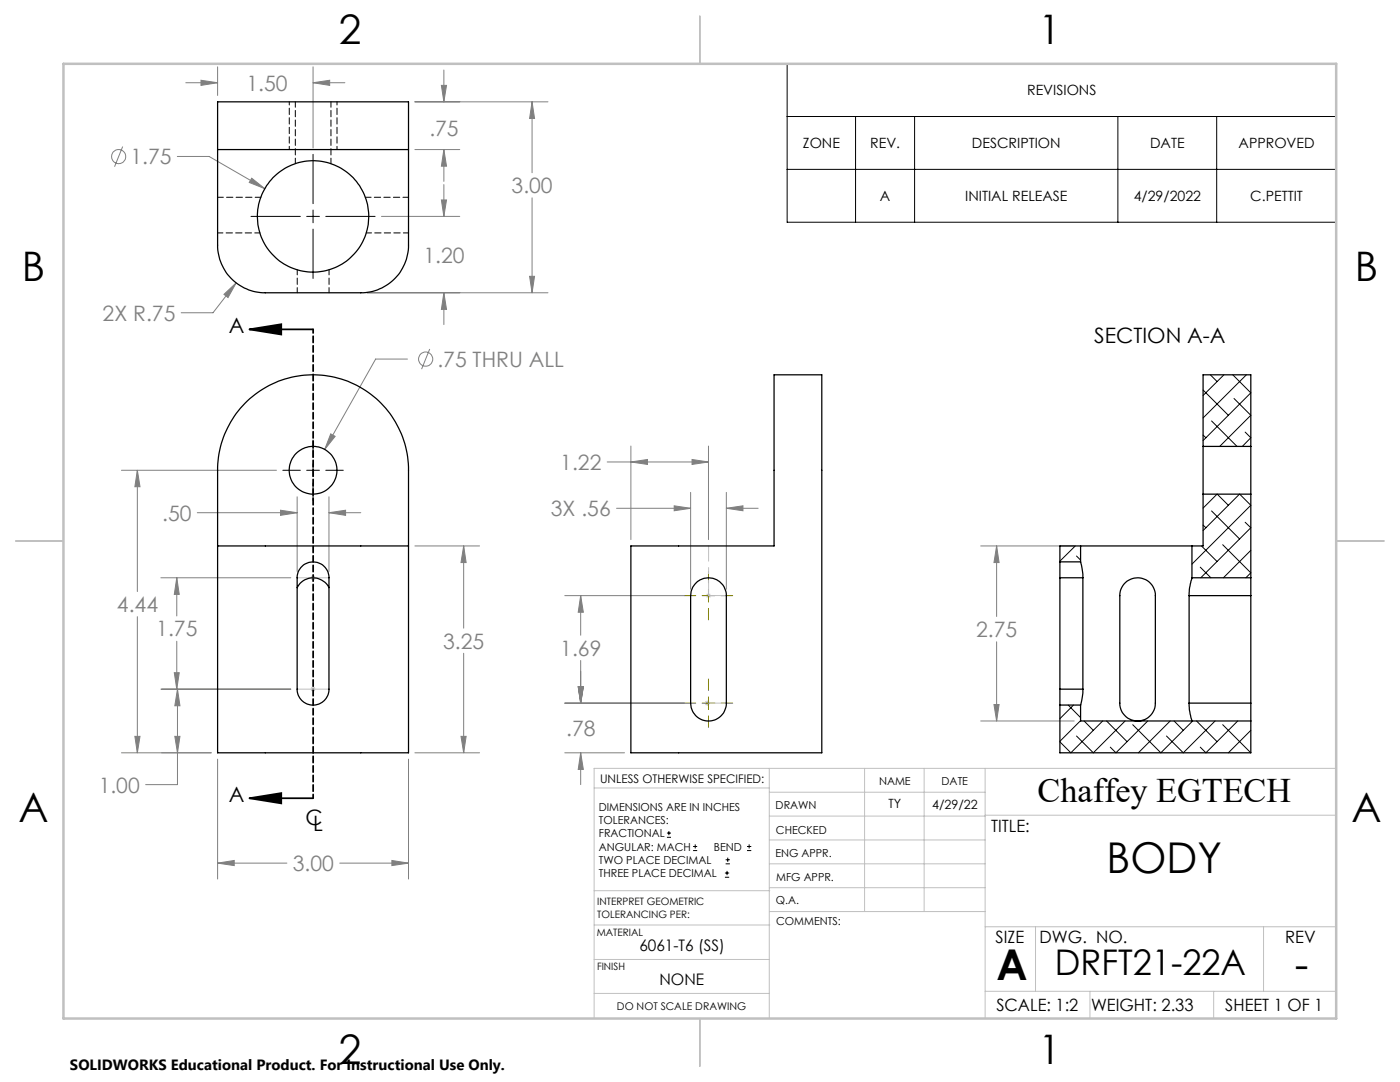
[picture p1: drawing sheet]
<svg xmlns="http://www.w3.org/2000/svg" width="279mm" height="216mm" viewBox="0 0 279 216" stroke-linecap="round" stroke-linejoin="round" font-family="sans-serif">
<g fill="none" stroke="#808080" stroke-width=".2">
<path d="M37.1 16.5h6.3M40.1 16l3.3 .5-3.3 .5zM43.4 13.3v5.8M62.5 16.5l3.3-.5v1zM62.5 13.3v16.2M62.5 16.5h6.3M88.1 17h1l-.5 3.3zM88.6 14v6.3M24.5 29.2l-1.6 4.1M35.4 31.2h6.3l11.1 6.4M50.2 35.6l2.6 2-3.1-1.2zM82.8 20.3h26.6"/>
<path d="M82.8 29.8h9M88.1 39.9h1l-.5 3.3zM88.6 29.8l.5 3.4h-1zM88.6 29.8v6.4M88.6 36.8v6.4M106.2 20.3l.5 3.3h-1zM106.2 20.3v14.2M106.2 39.5v18.9M44.7 58.7l2.4-2.3-1.6 3zM47.1 56.4l-4.6 6h-6.3M73.3 58.4h36.1M76.1 43.2h15.7"/>
<path d="M88.6 58.4l.5 3.3h-1zM88.6 58.4v6.4M105.7 55.1h1l-.5 3.3zM81.3 71.6h-6.3l-10.2 18.1M85.8 69.6l-1.7 4.1M24.2 93.8h31M27.4 93.8l.5 3.3h-1zM27.4 93.8v24.2M59.3 99.1v14.9M65.7 99.1v14.9M66 86.6l.9 .5-2.1 2.6zM121.2 92.2h20.2"/>
<path d="M125.9 92.2l3.3-.5v1zM125.9 89v18.7M137.8 98.2v19.4M138.1 91.7l3.3 .5-3.3 .5zM141.4 89v18.7M145 98.2v19.4M32.1 115.3h25.9M35.3 115.3l.5 3.3h-1zM35.3 115.3v7.6M39.4 102.3h19.9M56 101.8l3.3 .5-3.3 .5zM65.7 102.3l3.3-.5v1z"/>
<path d="M65.7 102.3h6.3M82.8 108.9h12.9M92.5 108.9l.5 3.4h-1zM92.5 108.9v16.4M112.7 118.9h23.9M115.9 118.9l.5 3.3h-1zM115.9 118.9v7.9M123 101.4h14.8M134.5 100.9l3.3 .5-3.3 .5zM145 101.4l3.3-.5v1zM145 101.4h6.3M195.7 108.9h18.7"/>
<path d="M198.9 108.9l.5 3.4h-1zM198.9 108.9v14.1M27.4 123v27.2M32.1 137.5h25.9M34.8 134.2h1l-.5 3.3zM35.3 128v9.5M35.4 137.5l.5 3.3h-1zM35.4 137.5v19.1h-6.3M92.5 130.4v19.8M115.4 137h1l-.5 3.3zM115.9 131.8v8.5M198.9 128.1v15.8"/>
<path d="M26.9 146.9h1l-.5 3.3zM34.9 146.9h1l-.5 3.3zM42.2 150.2h-18M43.4 151.5v23.9M81.5 151.5v23.9M82.8 150.2h12.9M92 146.9h1l-.5 3.3zM112.7 150.2h11.9M112.7 140.3h23.9M115.9 150.2l.5 3.3h-1zM115.9 150.2v6.4M195.7 143.9h18.7"/>
<path d="M198.4 140.6h1l-.5 3.3zM43.4 172.2l3.3-.5v1zM43.4 172.2h13.9M67.8 172.2h13.7M78.2 171.7l3.3 .5-3.3 .5z"/>
<circle cx="23.7" cy="31.2" r="1.41"/>
<circle cx="84.9" cy="71.7" r="1.41"/>
</g>
<g fill="none" stroke="#000" stroke-width=".2">
<path d="M157.1 12.7h109.6v31.6h-109.6zM62.5 30.8v9.8M157.1 23.2h109.6M157.1 33.8h109.6M170.7 23.2v21.1M182.5 23.2v21.1M223.1 23.2v21.1M242.8 23.2v21.1M50.1 43.2h9.8M61.2 43.2h2.5M62.5 41.9v2.5M62.5 45.7v9.9"/>
<path d="M65 43.2h9.9M56.4 93.8h3.5M61.2 93.8h2.5M62.5 87.8v3.5M62.5 92.6v2.5M62.5 96.4v3.5M65 93.8h3.5M133.1 167.1h.8M133.1 166.2h.8M133.5 165.8v.9M138.3 169.7h.8M138.3 168.9h.8"/>
<path d="M138.7 168.5v.8M144.7 175h.8M144.7 174.2h.8M144.8 172.4h.9M144.8 171.6h.9M145.1 173.8v.8M145.2 171.1v.9M149.1 169.7h.8M149.1 168.9h.8M149.5 168.5v.8"/>
</g>
<path d="M49.8 65.7l6.3-1v2zM49.8 65.7h12.7M49.8 159.3l6.3-1v2zM49.8 159.3h12.7" fill="none" stroke="#000" stroke-width=".35"/>
<g fill="none" stroke="#c0c0c0" stroke-width=".2">
<path d="M59.3 115.3h6.4M62.1 114.9l.7 .7M62.5 114.8v1M62.8 114.9l-.7 .7M140.9 118.9h1M141 118.5l.7 .7M141.4 118.4v.9M141.7 118.5l-.7 .7M59.3 137.5h6.4M62.1 137.2l.7 .7M62.5 137v1M62.8 137.2l-.7 .7"/>
<path d="M140.8 139.9l.7 .8M141.1 139.8v1M141.5 139.9l-.7 .8M118.6 157.2h34.9M140.7 140.3h.9M153.5 153.3v49.9M153.5 158.1h43.1M172.5 153.3v28.6M184.4 153.3v28.6M196.6 153.3v49.9M266.7 153.3h-148.1v49.9M118.6 177.7h35"/>
<path d="M153.5 167.6h43.1M153.5 162.8h43.1M153.5 172.4h43.1M153.5 177.1h43.1M196.6 162.7h70.1M118.6 198.2h34.9M118.6 191.5h34.9M118.6 184.6h35M153.6 181.9h43M196.6 197.8h70.1M196.6 184.9h70.1M206.7 184.9v12.9"/>
<path d="M217.5 197.8v5.4M242.2 197.8v5.4M252.2 184.9v12.9"/>
</g>
<path d="M62.5 65.7v93.6" fill="none" stroke="#000" stroke-width=".35" stroke-dasharray="1.3 .6" stroke-dashoffset=".5"/>
<path d="M136.6 118.9h2.3M140.1 118.9h2.6M141.4 114v2.3M141.4 117.6v2.5M143.9 118.9h2.3M141.4 121.4v2.3M141.4 135.5v2.3M141.4 139v2.6M136.6 140.3h2.3M140.1 140.3h2.6M141.4 142.8v2.3M143.9 140.3h2.3" fill="none" stroke="#808000" stroke-width=".2"/>
<path d="M141.4 118.8v-9.9" fill="none" stroke="#c0c0c0" stroke-width=".2" stroke-dasharray="15.2 1.3 1.3 1.3" stroke-dashoffset="12.2"/>
<path d="M141.4 118.8h3.6M141.4 140.3h3.6" fill="none" stroke="#c0c0c0" stroke-width=".2" stroke-dasharray="15.2 1.3 1.3 1.3"/>
<path d="M139.7 3.2v9.5M3.1 107.9h9.6M266.7 107.9h9.5M139.7 203.2v9.6" fill="none" stroke="#c0c0c0" stroke-width=".25"/>
<path d="M12.7 12.7h254v190.5h-254z" fill="none" stroke="#c0c0c0" stroke-width=".5"/>
<path d="M49.8 65.7l6.3-1v2zM49.8 159.3l6.3-1v2z" fill="#000"/>
<g fill="#808080">
<path d="M35.3 115.3l.5 3.3h-1zM34.8 134.2h1l-.5 3.3zM35.4 137.5l.5 3.3h-1zM34.9 146.9h1l-.5 3.3zM138.1 91.7l3.3 .5-3.3 .5zM125.9 92.2l3.3-.5v1z"/>
<path d="M43.4 172.2l3.3-.5v1zM78.2 171.7l3.3 .5-3.3 .5zM92.5 108.9l.5 3.4h-1zM92 146.9h1l-.5 3.3zM65.7 102.3l3.3-.5v1zM56 101.8l3.3 .5-3.3 .5zM66 86.6l-1.2 3.1 2.1-2.6zM27.4 93.8l.5 3.3h-1zM26.9 146.9h1l-.5 3.3zM44.7 58.7l.8 .7 1.6-3zM88.1 39.9h1l-.5 3.3zM88.6 58.4l.5 3.3h-1zM88.1 17h1l-.5 3.3zM88.6 29.8l.5 3.4h-1zM106.2 20.3l.5 3.3h-1zM105.7 55.1h1l-.5 3.3zM62.5 16.5l3.3-.5v1zM40.1 16l3.3 .5-3.3 .5zM50.2 35.6l-.5 .8 3.1 1.2zM145 101.4l3.3-.5v1zM134.5 100.9l3.3 .5-3.3 .5zM115.9 118.9l.5 3.3h-1zM115.4 137h1l-.5 3.3zM115.4 137h1l-.5 3.3zM115.9 150.2l.5 3.3h-1zM198.9 108.9l.5 3.4h-1zM198.4 140.6h1l-.5 3.3z"/>
</g>
<g fill="none" stroke="#000" stroke-width=".25">
<path d="M43.4 29.8h38.1M43.4 20.3h38.1v28.6a9.5 9.5 0 0 1-9.5 9.5h-19a9.5 9.5 0 0 1-9.6-9.5zM154.5 74.8h9.5v75.4h-38.1v-41.3h28.6zM49.4 80a19.1 19.1 0 0 1 20.6-3.7 19.1 19.1 0 0 1 11.5 17.5v56.4h-38.1v-56.4a19 19 0 0 1 6-13.8zM240.1 89.1v9.5M240.1 98.6v10.3h-2.2M240.1 89.1v-14.3h9.5v14.3M240.1 98.6h9.5M240.1 89.1h9.5M249.6 89.1v9.5M249.6 98.6v16.7M43.4 108.9h38.1"/>
<path d="M59.3 117.3a3.5 3.5 0 0 1 3.2-2 3.5 3.5 0 0 1 3.2 2M60 113.2a3.2 3.2 0 0 1 3.6-.9 3.2 3.2 0 0 1 2.1 3v22.2a3.2 3.2 0 0 1-3.2 3.2 3.2 3.2 0 0 1-3.2-3.2v-22.2a2.97 2.97 0 0 1 .7-2.1zM138.8 116.5a3.6 3.6 0 0 1 3.9-1 3.6 3.6 0 0 1 2.3 3.4v21.4a3.6 3.6 0 0 1-3.6 3.6 3.6 3.6 0 0 1-3.6-3.6v-21.4a3.7 3.7 0 0 1 1-2.4zM211.5 112.1v3.2M211.5 115.3h4.6M211.5 112.1h4.2M211.5 115.3v22.2M215.7 112.1l.3 1.7 .1 1.5M215.7 108.9h22.2M215.7 108.9h-4.2v3.2M215.7 108.9v3.2M216.1 115.3v22.2"/>
<path d="M224.6 116.2a3.6 3.6 0 0 1 3.9-.6 3.6 3.6 0 0 1 2.1 3.3v21.4a3.5 3.5 0 0 1-3.6 3.6 3.5 3.5 0 0 1-3.5-3.6v-21.4a3.5 3.5 0 0 1 1.1-2.7zM237.3 118.9v21.4M237.3 118.9h12.3M237.9 115.3l-.5 1.9-.1 1.7M237.9 108.9v6.4M237.9 115.3h11.7M249.6 115.3v3.6M249.6 118.9v21.4M211.5 137.5v3.2M211.5 137.5h4.6M216.1 137.5l-.1 1.5-.3 1.7M211.5 140.7v9.5h38.1v-6.3"/>
<path d="M211.5 140.7h4.2M215.7 140.7v3.2h33.9M237.3 140.3l.1 1.4 .5 2.2M237.3 140.3h12.3M249.6 140.3v3.6"/>
<circle cx="62.5" cy="43.2" r="11.1"/>
<circle cx="62.5" cy="93.8" r="4.8"/>
</g>
<path d="M58.9 32.6v-12.3M66.1 32.6v-12.3M43.4 46.5h8.5M59.3 53.8v4.6M65.7 53.8v4.6M73.1 46.5h8.4" fill="none" stroke="#000" stroke-width=".2" stroke-dasharray="1.3 .6" stroke-dashoffset=".2"/>
<path d="M43.4 39.4h8.7M72.9 39.4h8.6" fill="none" stroke="#000" stroke-width=".2" stroke-dasharray="1.3 .6" stroke-dashoffset=".1"/>
<path d="M57.7 20.3v9.5M67.3 29.8v-9.5" fill="none" stroke="#000" stroke-width=".2" stroke-dasharray="1.3 .6" stroke-dashoffset=".6"/>
<g fill="none" stroke="#000" stroke-width=".2">
<path d="M240.1 77.8l5 5.1M241.5 74.8l1.4 1.3M244.3 74.8l-4.2 4.1M246 74.8l3.6 3.6-9.5 9.5M246.3 79.5l3.3 3.4-6.2 6.2M248.7 74.8l-8.6 8.6M240.1 86.8l.6 .5M241.8 84l5.1 5.1M242.9 98.6l-2.8 2.8M242.9 98.6l2.2 2.2M247.4 98.6l-7.3 7.3M247.4 98.6l2.2 2.2-11.7 11.8"/>
<path d="M248.5 86.2l1.1 1.1-1.7 1.8M214.6 108.9l-3.1 3.1M214.8 110.9l.9 .9M239.5 113.2l2.2 2.1M239.8 108.9l3.1 3.1M240.1 104.8l.6 .5M241.8 102l5.6 5.6M244 108.7l5.6 5.6-1 1M248.5 104.2l1.1 1.1-10 10M249.6 109.8l-5.4 5.5M213.2 140.7l2.5 2.5M214.2 140.7l-2.7 2.7"/>
<path d="M215.7 143.8l-4.2 4.1M216.4 143.9l1.8 1.8M220.1 143.9l-6.4 6.3-2.2-2.2M220.8 143.9l4.1 4.1M224.5 143.9l-6.3 6.3-3.4-3.3M229.1 143.9l-6.4 6.3-1.1-1.1M233.5 143.9l-6.3 6.3M234.3 143.9l1.8 1.8M238 143.9l-6.3 6.3-5.6-5.6M238.8 143.9l4.1 4.1M242.5 143.9l-6.4 6.3-3.3-3.3M244 144.6l5.6 5.6"/>
<path d="M247 143.9l-6.3 6.3-1.2-1.1M249.6 145.7l-4.5 4.5"/>
</g>
<g font-size="8.5">
<text x="220.9" y="174.2">BODY</text>
<text x="198.9" y="195.5">A</text>
<text x="258.4" y="195.4">-</text>
</g>
<g font-size="8.1">
<text x="67.6" y="8.9">2</text>
<text x="207.3" y="8.9">1</text>
<text x="4.4" y="56.2">B</text>
<text x="270.4" y="56.2">B</text>
<text x="3.7" y="164.1">A</text>
<text x="269.7" y="164.1">A</text>
<text x="67.6" y="212.4">2</text>
<text x="207.3" y="212.4">1</text>
</g>
<text font-size="7.1" x="210.5" y="194.6">DRFT21-22A</text>
<text font-size="6.9" x="207.1" y="160.1">Chaffey EGTECH</text>
<g font-size="4.2" fill="#808080">
<text x="49.2" y="18.1">1.50</text>
<text x="85.7" y="27.1">.75</text>
<text x="26" y="32.8">1.75</text>
<text x="102.1" y="38.6">3.00</text>
<text x="84.5" y="52.5">1.20</text>
<text x="20.5" y="64">2X R.75</text>
<text x="87.3" y="73.2">.75 THRU ALL</text>
<text x="111.8" y="93.8">1.22</text>
<text x="32.4" y="103.9">.50</text>
<text x="109.9" y="103">3X .56</text>
<text x="23.3" y="122.1">4.44</text>
<text x="31.2" y="127">1.75</text>
<text x="88.4" y="129.4">3.25</text>
<text x="111.8" y="130.9">1.69</text>
<text x="194.8" y="127.1">2.75</text>
<text x="113" y="146.9">.78</text>
<text x="19.7" y="158.2">1.00</text>
<text x="58.4" y="173.8">3.00</text>
</g>
<g font-size="4.2">
<text x="45.7" y="66.4">A</text>
<text x="218.4" y="68.5">SECTION A-A</text>
<text x="45.7" y="160">A</text>
<text x="61" y="164.6">C</text>
<text x="62.5" y="165.8">L</text>
</g>
<g font-size="3.4">
<text x="197.8" y="166">TITLE:</text>
<text x="198.7" y="188.1">SIZE</text>
<text x="207.5" y="188.1">DWG. NO.</text>
<text x="256.5" y="188.2">REV</text>
<text x="198.8" y="201.7">SCALE: 1:2</text>
<text x="217.7" y="201.8">WEIGHT: 2.33</text>
<text x="244.5" y="201.7">SHEET 1 OF 1</text>
</g>
<g font-size="3.2">
<text x="127.6" y="189.8">6061-T6 (SS)</text>
<text x="131.6" y="196.6">NONE</text>
</g>
<text font-size="3" x="14" y="213.5">SOLIDWORKS Educational Product. For Instructional Use Only.</text>
<g font-size="2.8">
<text x="205" y="19">REVISIONS</text>
<text x="160.2" y="29.6">ZONE</text>
<text x="173.7" y="29.6">REV.</text>
<text x="194" y="29.6">DESCRIPTION</text>
<text x="229.5" y="29.6">DATE</text>
<text x="247.2" y="29.6">APPROVED</text>
<text x="175.6" y="40.1">A</text>
<text x="192.6" y="40.1">INITIAL RELEASE</text>
<text x="226.3" y="40.1">4/29/2022</text>
<text x="249.5" y="40.1">C.PETTIT</text>
</g>
<g font-size="2.5">
<text x="177.3" y="161.3">TY</text>
<text x="186" y="161.4">4/29/22</text>
</g>
<text font-size="2.4" x="119.8" y="156.2">UNLESS OTHERWISE SPECIFIED:</text>
<g font-size="2.2">
<text x="119.5" y="161.8">DIMENSIONS ARE IN INCHES</text>
<text x="154.8" y="161.4">DRAWN</text>
<text x="175.4" y="156.6">NAME</text>
<text x="187.9" y="156.7">DATE</text>
<text x="119.5" y="164.4">TOLERANCES:</text>
<text x="119.5" y="167.1">FRACTIONAL</text>
<text x="154.9" y="166.3">CHECKED</text>
<text x="119.5" y="169.7">ANGULAR: MACH</text>
<text x="119.5" y="172.4">TWO PLACE DECIMAL</text>
<text x="142.5" y="169.7">BEND</text>
<text x="154.8" y="171">ENG APPR.</text>
<text x="119.5" y="175">THREE PLACE DECIMAL</text>
<text x="154.9" y="175.7">MFG APPR.</text>
<text x="154.9" y="180.4">Q.A.</text>
<text x="154.9" y="184.6">COMMENTS:</text>
</g>
<text font-size="2.1" x="123.1" y="201.6">DO NOT SCALE DRAWING</text>
<g font-size="2">
<text x="119.2" y="180.6">INTERPRET GEOMETRIC</text>
<text x="119.2" y="183.1">TOLERANCING PER:</text>
<text x="119.1" y="186.7">MATERIAL</text>
<text x="119.1" y="193.5">FINISH</text>
</g>
</svg>
